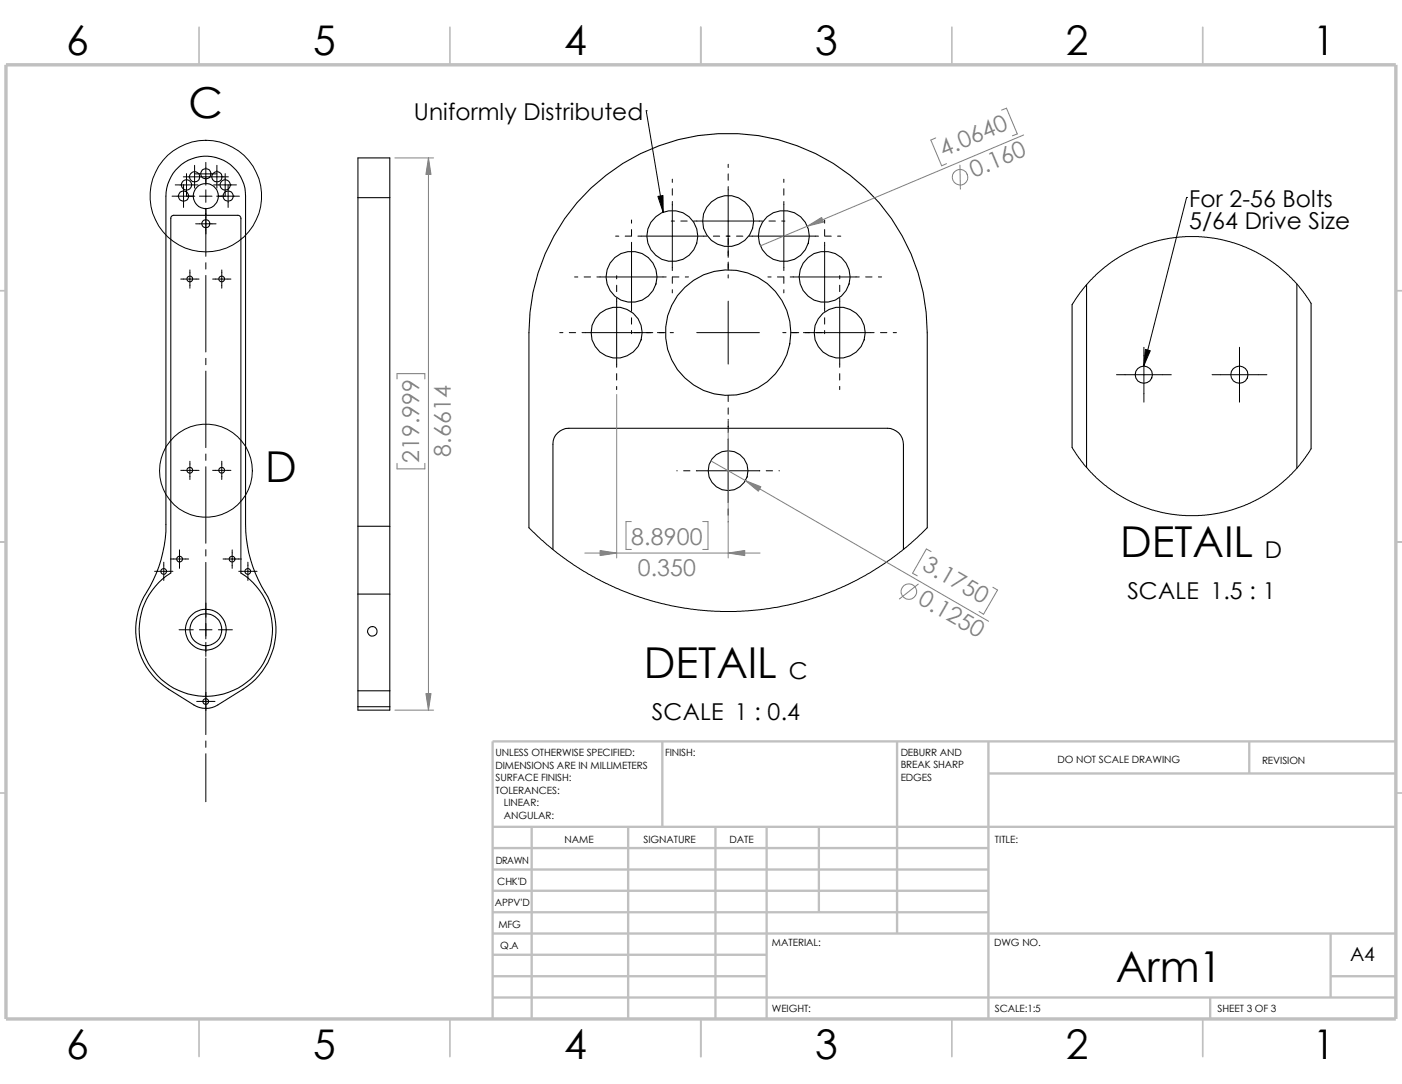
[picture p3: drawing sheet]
<svg xmlns="http://www.w3.org/2000/svg" width="279mm" height="216mm" viewBox="0 0 279 216" stroke-linecap="round" stroke-linejoin="round" font-family="sans-serif">
<g fill="none" stroke="#c0c0c0" stroke-width=".34">
<path d="M39.7 5.4v7.5M89.7 5.4v7.5M139.7 5.4v7.5M189.7 5.4v7.5M239.7 5.4v7.5M-.1 57.9h1.3M278.2 57.9h1.2M-.1 107.9h1.3M278.2 107.9h1.2M-.1 157.9h1.3M278.2 157.9h1.2M39.7 202.9v7.5"/>
<path d="M89.7 202.9v7.5M139.7 202.9v7.5M189.7 202.9v7.5M239.7 202.9v7.5"/>
</g>
<g fill="none" stroke="#c0c0c0" stroke-width=".47">
<path d="M132 147.7v17M178.8 147.7v38.2M197 147.7v55.2M197 154.1h81.2M249 147.7v6.4M278.2 147.7h-180v55.2M98.2 164.7h180M98.2 177.4h98.8M98.2 173.2h98.8M98.2 168.9h98.8M106 164.7v38.2M125.2 164.7v38.2"/>
<path d="M142.6 164.7v38.2M152.8 164.7v38.2M163.2 164.7v17M98.2 198.7h180M98.2 181.7h98.8M98.2 194.4h54.6M98.2 190.2h54.6M98.2 185.9h180M241.2 198.7v4.2M265.2 194.4h13M265.2 185.9v12.8"/>
</g>
<path d="M1.2 12.9h277v190h-277z" fill="none" stroke="#c0c0c0" stroke-width=".68" stroke-linecap="butt"/>
<g fill="none" stroke="#000" stroke-width=".21">
<path d="M35.6 33.3a7.9 7.9 0 0 1 8.6-1.5 7.9 7.9 0 0 1 4.7 7.3v65.4a26.2 26.2 0 0 0 4.5 14.4 14 14 0 0 1-4.9 18.3l-5.1 3.2a4.5 4.5 0 0 1-4.7 0l-5.1-3.2a14.2 14.2 0 0 1-3.7-20.4 25.4 25.4 0 0 0 3.2-12.3v-65.4a8.2 8.2 0 0 1 2.5-5.8zM71.3 39.4h6.4M71.3 39.4v65.4M71.3 39.4v-7.9h6.4v7.9M77.7 39.4v65.4M34.2 43.1l.3-.2h12.9a.59 .59 0 0 1 .6 .6v70.6a13.3 13.3 0 0 1 3.1 20 13.3 13.3 0 0 1-20.2 0 13.3 13.3 0 0 1 3.1-20v-70.7zM216.5 56.7v36.4M258.4 56.6v36.7M213.7 60.7v28.5M261.3 60.5v28.9M71.3 118.3h6.4M71.3 104.8h6.4"/>
<path d="M71.3 118.3v19.3M71.3 104.8v13.5M77.7 118.3v19.3M77.7 104.8v13.5M105.4 105.1v-38.8a39.7 39.7 0 0 1 39.7-39.7 39.7 39.7 0 0 1 39.7 39.7v38.8M110.2 109.4v-20.9a3.2 3.2 0 0 1 3.2-3.2h63.5a3.2 3.2 0 0 1 3.1 3.2v20.9M71.3 137.6h6.4M71.3 137.6v3.2M77.7 137.6v3.2M71.3 140.8v.6h6.4v-.6M71.3 140.8h6.4"/>
<circle cx="36.6" cy="39.1" r="1.02"/>
<circle cx="37.2" cy="36.8" r="1.02"/>
<circle cx="38.8" cy="35.2" r="1.01"/>
<circle cx="41" cy="39.1" r="2.51"/>
<circle cx="41" cy="34.6" r="1.02"/>
<circle cx="43.2" cy="35.2" r="1.01"/>
<circle cx="44.9" cy="36.8" r="1.02"/>
<circle cx="45.5" cy="39.1" r="1.02"/>
<circle cx="37.8" cy="55.6" r=".57"/>
<circle cx="41" cy="44.6" r=".8"/>
<circle cx="44.2" cy="55.6" r=".57"/>
<circle cx="125.9" cy="55.1" r="5.1"/>
<circle cx="134" cy="47" r="5.1"/>
<circle cx="145.1" cy="44" r="5.1"/>
<circle cx="156.2" cy="47" r="5.1"/>
<circle cx="164.3" cy="55.1" r="5.1"/>
<circle cx="122.9" cy="66.2" r="5.1"/>
<circle cx="145.1" cy="66.2" r="12.5"/>
<circle cx="167.3" cy="66.2" r="5.1"/>
<circle cx="227.9" cy="74.6" r="1.72"/>
<circle cx="247" cy="74.6" r="1.72"/>
<circle cx="37.8" cy="93.7" r=".57"/>
<circle cx="44.2" cy="93.7" r=".57"/>
<circle cx="145.1" cy="93.8" r="4"/>
<circle cx="32.6" cy="113.8" r=".57"/>
<circle cx="35.8" cy="111.4" r=".57"/>
<circle cx="46.3" cy="111.4" r=".57"/>
<circle cx="49.4" cy="113.8" r=".57"/>
<circle cx="41" cy="139.7" r=".57"/>
<circle cx="41" cy="125.4" r="4.1"/>
<circle cx="41" cy="125.4" r="3.2"/>
<circle cx="74.2" cy="125.7" r=".95"/>
</g>
<g fill="none" stroke="#000" stroke-width=".2">
<path d="M34.3 39.1h4.5M34.9 36.8h4.6M36.5 35.2h9M36.6 36.8v4.5M37.2 34.6v4.5M38.7 34.6h4.6M38.8 32.9v4.6M39.8 39.1h2.4M41 32.3v4.6M41 37.8v2.5M42.6 36.8h4.5M43.2 39.1h4.5"/>
<path d="M43.2 32.9v4.6M44.9 34.6v4.5M45.5 36.8v4.5M128.8 22.1h.1M128.8 22.1l3.4 20.2M134 35.7v.6M134 37.6v1.3M145.1 32.7v.7M145.1 34.6v1.3M145.1 37.2v14.1M156.2 35.7v.6M156.2 37.6v1.3"/>
<path d="M236.5 39.3h.1M236.5 39.3l-8.6 33.6M36 55.6h3.7M37.8 53.8v3.6M39 44.6h4.1M41 41.5v9.6M41 52.3v1.3M41 54.9v15.2M42.4 55.6h3.6M44.2 53.8v3.6M114.5 55.2h.6M116.4 55.2h1.3"/>
<path d="M119 55.2h13.8M122.7 47h.6M122.9 54.9v.6M122.9 56.8v1.3M122.9 59.4v13.8M124.6 47h1.3M125.9 43.8v.6M125.9 45.7v1.3M125.9 48.3v13.7M127.1 47h13.8M133.8 44h.6M134 40.1v13.8"/>
<path d="M134 55.2v1.2M134 57.7v.6M134 55.2h1.3M135.7 44h1.2M136.6 55.2h.6M138.2 44h13.8M142.2 47h1.2M144.7 47h.8M145.1 52.2v1.6M145.1 54.7v.7M145.1 60v12.5M146.8 47h1.2"/>
<path d="M149.3 47h13.8M153 55.2h.7M153.2 44h1.3M154.9 55.2h1.3v1.2M155.8 44h.6M156.2 40.1v13.8M156.2 57.7v.6M157.5 55.2h13.7M164.3 43.8v.6M164.3 45.7v1.3M164.3 48.3v13.7M164.4 47h1.3"/>
<path d="M166.9 47h.7M167.3 54.9v.6M167.3 56.8v1.3M167.3 59.4v13.8M172.5 55.2h1.3M175 55.2h.7M41 71.4v1.2M41 73.9v15.3M111.5 66.3h.7M113.5 66.3h1.2M116 66.3h14.1M122.9 74.4v1.3"/>
<path d="M122.9 77v.6M125.9 63.3v1.3M125.9 65.8v.7M131 66.3h1.6M133.6 66.3h.6M138.9 66.3h12.4M145.1 78.7v1.3M156 66.3h.6M157.6 66.3h1.6M160.1 66.3h14.1M164.3 63.3v1.3M164.3 65.8v.7"/>
<path d="M167.3 74.4v1.3M167.3 77v.6M175.5 66.3h1.2M178 66.3h.6M222.5 74.6h10.9M228 69.2v10.9M241.6 74.6h10.9M247 69.2v10.9M261.3 60.5l-2.4-3.4-2.1-2.3-2.7-2.3-3.7-2.3-3.3-1.4-3.9-1.1-3.7-.5-3.2-.1-3 .3-3.2 .7-3.2 1.1-3.1 1.5-2.3 1.5-3 2.4-2.8 3.1-2 3M36 93.7h3.7M37.8 91.9v3.6M41 90.4v1.3"/>
<path d="M41 93v15.2M42.4 93.7h3.6M44.2 91.9v3.6M134.9 93.8h.1M136.2 93.8h1.3M138.8 93.8h12.6M145.1 81.2v1.3M145.1 83.5v.1M145.1 83.8v2.3M145.1 87.4v12.7M152.7 93.8h1.3M155.2 93.8h.1"/>
<path d="M213.7 89.2l1.6 2.4 2 2.4 2.8 2.6 3 2.1 3 1.5 3.6 1.4 3.6 .8 3 .3h3.2l3.5-.5 3.4-.9 3.8-1.6 3.7-2.3 2.9-2.4 2.2-2.4 2.3-3.2M30.8 113.8h3.7M32.6 112v3.6M34 111.3h3.6M35.8 109.5v3.7M41 109.5v1.2M41 112v15.3M44.4 111.3h3.7M46.3 109.5v3.7M47.6 113.8h3.6M49.4 112v3.6M105.4 105.1l3.6 3.4 4 3.1 4.3 2.8 5.3 2.7 6 2.2 5 1.3 5.5 .9 4.5 .3 5.5-.1 6.3-.8 5.7-1.4 5.5-2 5.7-2.8 4.4-2.8 3.9-2.9 4.2-3.9"/>
<path d="M145.1 101.3v1.3M145.1 103.9v.1M35.7 125.4h2.8M39.2 139.7h3.6M39.8 125.4h2.4M41 127.9v2.8M41 131.1v15.2M43.5 125.4h2.8M41 147.6v1.2M41 150.1v9.6"/>
<circle cx="41" cy="39" r="11.1"/>
<circle cx="41" cy="93.8" r="9.3"/>
</g>
<g fill="none" stroke="#808080" stroke-width=".2">
<path d="M78.7 31.5h7.7M85.4 31.5v109.9M186.5 27.5l-1 .4 2.2 5.1 .9-.4M191.3 32.9l.1 4.8M199.6 21.9l1-.4 2.1 5.2-.9 .4M204 26.9l-52.5 22.1M79.1 75.5v-1.1h5.6v1.1M122.9 78.6v32.5M79.1 92.3v1.1h5.6v-1.1M141.6 91.8l55.4 31.9M145.1 86v25.1M116.5 110.2h35"/>
<path d="M125.8 103.9h-1v5.5h1M140 103.9h1.1v5.5h-1.1M183 116.3l-3.8 3M185.5 109.9l-.9-.6-2.7 4.9 .9 .5M197.9 117l.9 .5-2.8 4.8-.9-.5M78.7 141.4h7.7"/>
<circle cx="191.3" cy="35.3" r="1.54"/>
<circle cx="181.1" cy="117.8" r="1.55"/>
</g>
<g fill="#808080" stroke="#808080" stroke-width=".2">
<path d="M148.5 95.7l3.1 1.2-.5 .9z"/>
<path d="M160.9 45l2.8-1.7 .4 .9z"/>
<path d="M119.6 109.6l3.3 .6-3.3 .5z"/>
<path d="M145.1 110.2l3.3-.6v1.1z"/>
<path d="M85.4 31.5l.5 3.3h-1z"/>
<path d="M84.9 138.1h1l-.5 3.3z"/>
</g>
<path d="M131.1 39.1l1-.2 .1 3.4zM228.3 69.6l.9 .2-1.3 3.1z" fill="#000" stroke="#000" stroke-width=".2"/>
<g font-size="8.5">
<text x="37.6" y="23.5">C</text>
<text x="52.9" y="96">D</text>
<text x="223.2" y="111">DETAIL</text>
<text x="128.3" y="135.1">DETAIL</text>
<text x="222.4" y="195.7">Arm1</text>
</g>
<g font-size="8.1">
<text x="13.2" y="10.9">6</text>
<text x="62.4" y="10.9">5</text>
<text x="112.4" y="10.9">4</text>
<text x="162.4" y="10.9">3</text>
<text x="212.4" y="10.9">2</text>
<text x="261.7" y="10.9">1</text>
<text x="13.2" y="210.9">6</text>
<text x="62.4" y="210.9">5</text>
<text x="112.4" y="210.9">4</text>
<text x="162.4" y="210.9">3</text>
<text x="212.4" y="210.9">2</text>
<text x="261.7" y="210.9">1</text>
</g>
<g font-size="4.6">
<text x="82.5" y="23.9">Uniformly Distributed</text>
<text x="237" y="41.1">For 2-56 Bolts</text>
<text x="237" y="45.7">5/64 Drive Size</text>
<text x="252.1" y="111">D</text>
<text x="224.7" y="119.3">SCALE 1.5 : 1</text>
<text x="157.2" y="135.2">C</text>
<text x="129.9" y="143.4">SCALE 1 : 0.4</text>
</g>
<g font-size="4.6" fill="#808080">
<text x="188" y="31.2" transform="rotate(-23 188 31.2)">4.0640</text>
<text x="194.1" y="35.4" transform="rotate(-23 194.1 35.4)">0.160</text>
<text x="83.6" y="92.3" transform="rotate(-90 83.6 92.3)">219.999</text>
<text x="89.8" y="91" transform="rotate(-90 89.8 91)">8.6614</text>
<text x="125.8" y="108.5">8.8900</text>
<text x="183.6" y="113.4" transform="rotate(30 183.6 113.4)">3.1750</text>
<text x="127.1" y="114.8">0.350</text>
<text x="182.7" y="120.1" transform="rotate(30 182.7 120.1)">0.1250</text>
</g>
<text font-size="3.9" x="269.1" y="191.5">A4</text>
<g font-size="2">
<text x="98.8" y="150.6">UNLESS OTHERWISE SPECIFIED:</text>
<text x="98.8" y="153.1">DIMENSIONS ARE IN MILLIMETERS</text>
<text x="98.8" y="155.6">SURFACE FINISH:</text>
<text x="132.5" y="150.6">FINISH:</text>
<text x="179.5" y="155.5">EDGES</text>
<text x="179.5" y="150.5">DEBURR AND</text>
<text x="179.5" y="153">BREAK SHARP</text>
<text x="210.8" y="151.9">DO NOT SCALE DRAWING</text>
<text x="251.5" y="152.1">REVISION</text>
<text x="98.8" y="158.1">TOLERANCES:</text>
<text x="100.4" y="160.6">LINEAR:</text>
<text x="100.4" y="163.1">ANGULAR:</text>
<text x="112.5" y="168">NAME</text>
<text x="128.2" y="167.9">SIGNATURE</text>
<text x="145.4" y="167.9">DATE</text>
<text x="198.3" y="167.9">TITLE:</text>
<text x="98.8" y="172.1">DRAWN</text>
<text x="99.1" y="176.3">CHK'D</text>
<text x="98.6" y="180.4">APPV'D</text>
<text x="99.3" y="184.8">MFG</text>
<text x="99.7" y="189">Q.A</text>
<text x="153.8" y="188.5">MATERIAL:</text>
<text x="198.1" y="188.5">DWG NO.</text>
<text x="153.8" y="201.5">WEIGHT:</text>
<text x="198.2" y="201.6">SCALE:1:5</text>
<text x="242.7" y="201.6">SHEET 3 OF 3</text>
</g>
</svg>
